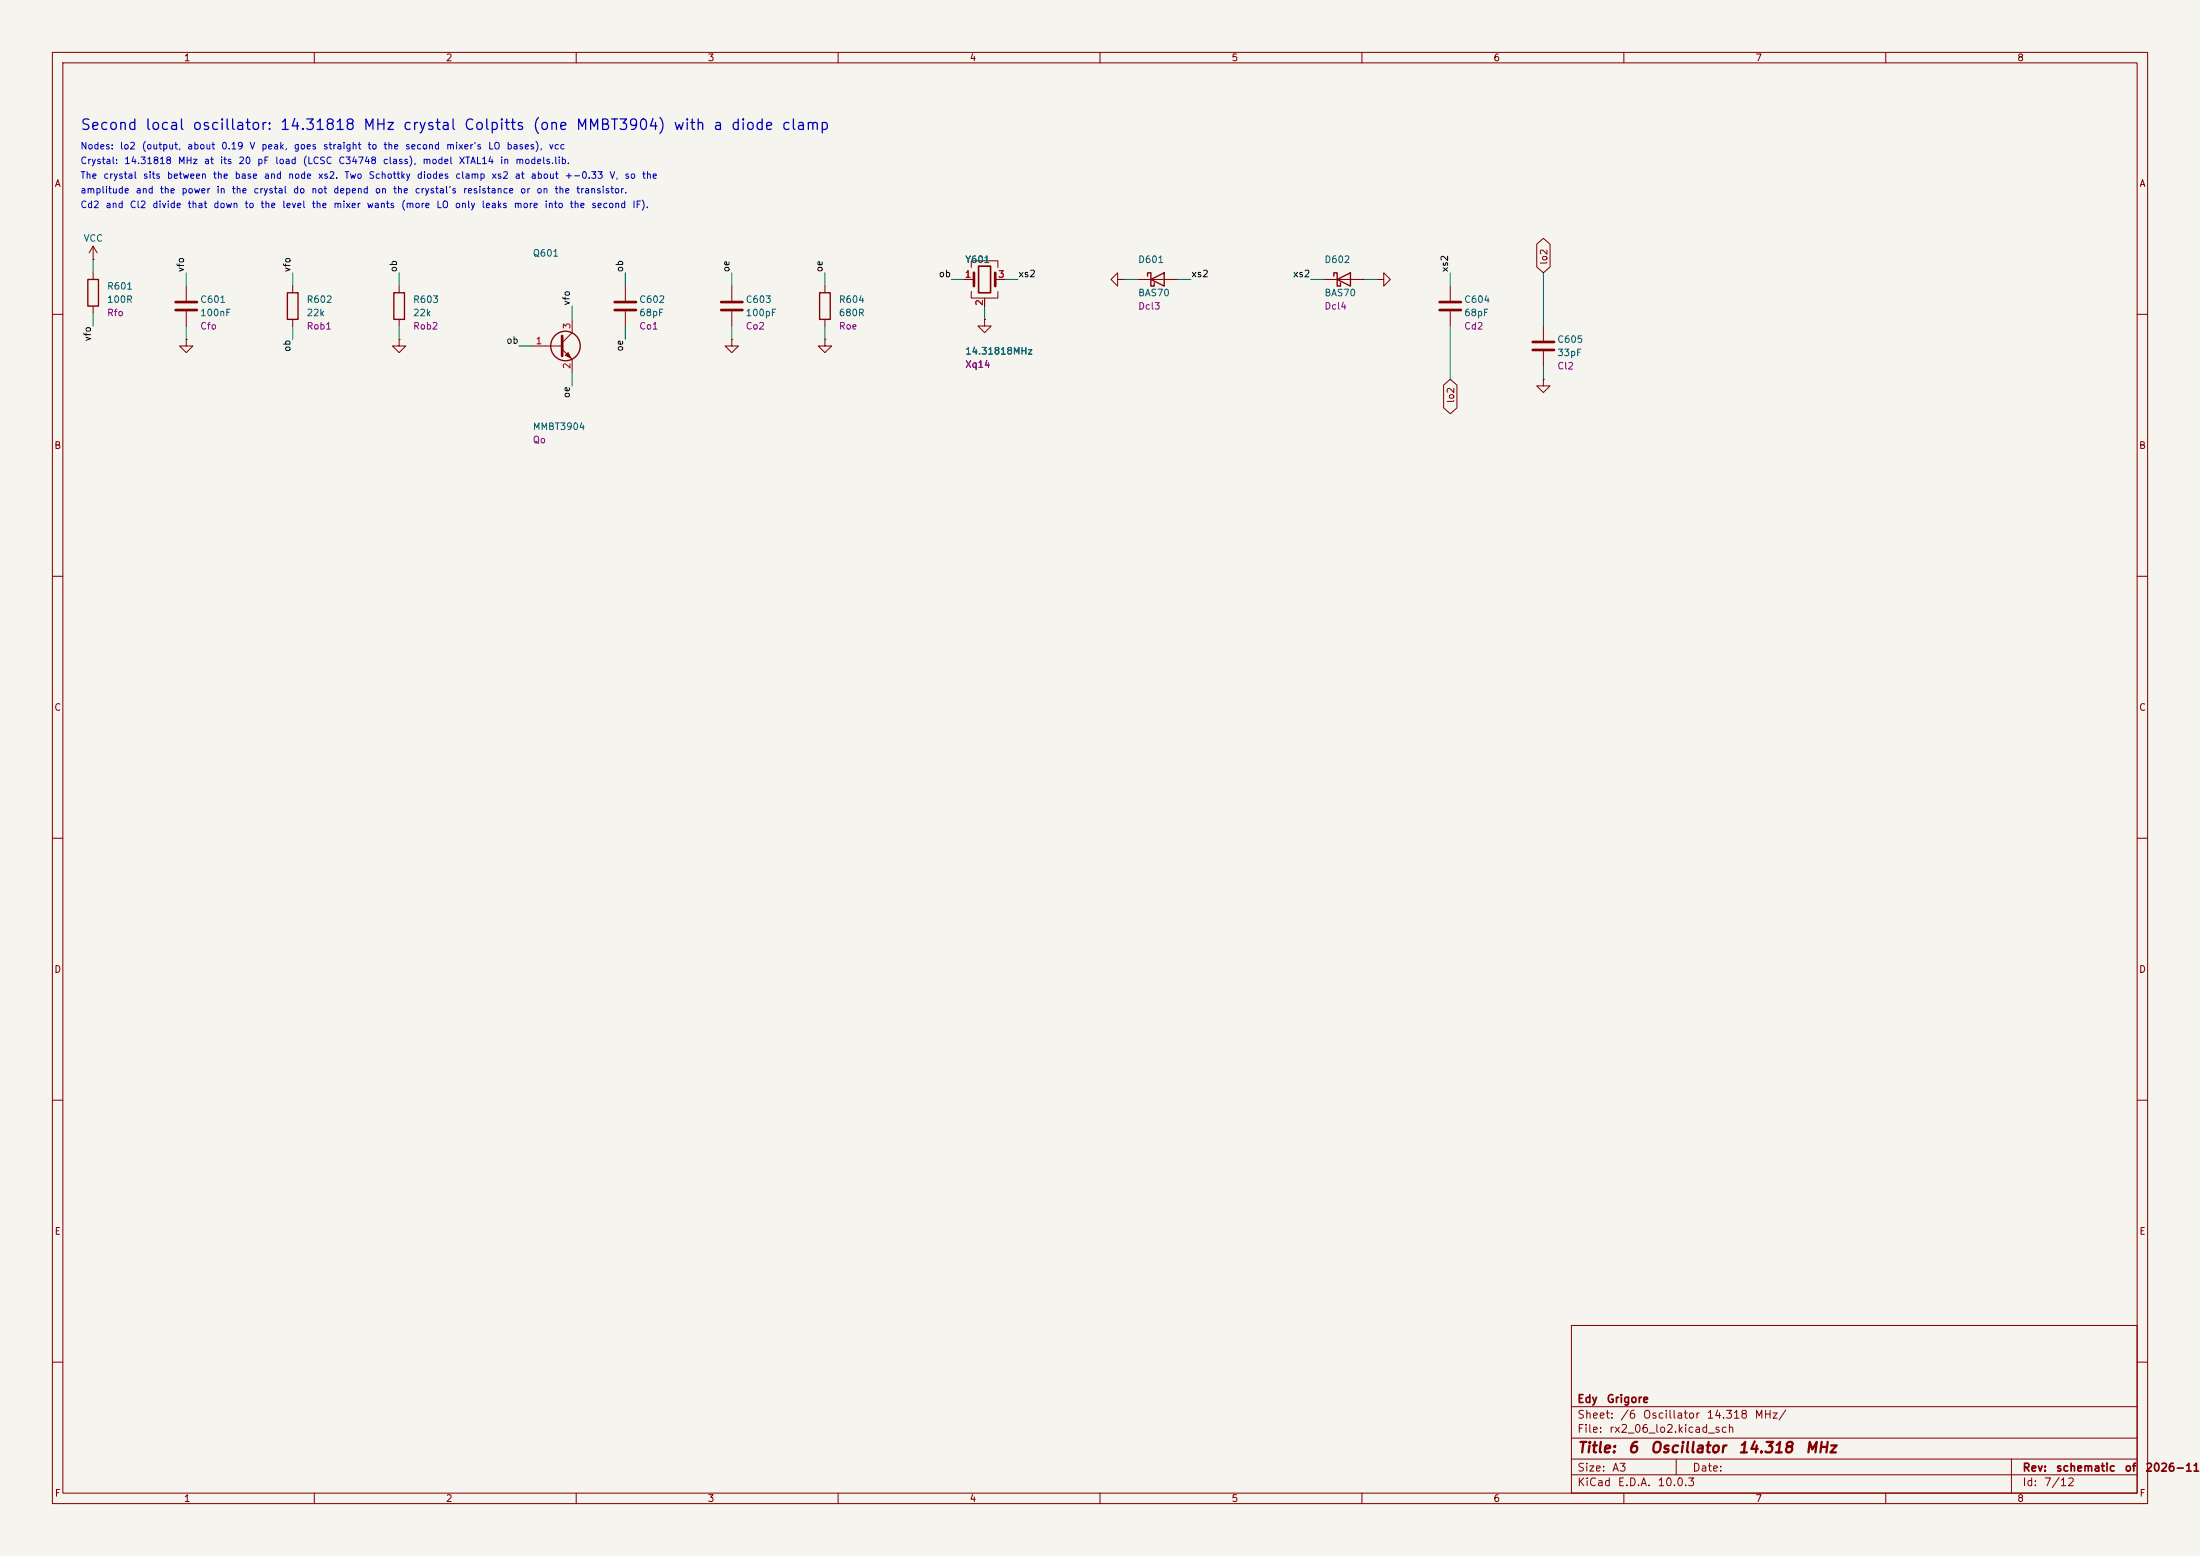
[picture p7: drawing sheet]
(kicad_sch
 (version 20251024)
 (generator "eeschema")
 (generator_version "10.0")
 (paper "A3")
 (title_block
  (title "6 Oscillator 14.318 MHz")
  (rev "schematic of 2026-11-14")
  (company "Edy Grigore"))
 (lib_symbols
  (symbol "Device:R"
   (pin_numbers (hide yes))
   (pin_names
    (offset 0)) (exclude_from_sim no) (in_bom yes) (on_board yes)
   (in_pos_files yes)
   (duplicate_pin_numbers_are_jumpers no)
   (property "Reference" "R" (at 2.032 0 90) (show_name no) (do_not_autoplace no) (effects (font (size 1.27 1.27))))
   (property "Value" "R" (at 0 0 90) (show_name no) (do_not_autoplace no) (effects (font (size 1.27 1.27))))
   (property "Footprint" "" (at -1.778 0 90) (show_name no) (do_not_autoplace no) (hide yes) (effects (font (size 1.27 1.27))))
   (property "Datasheet" "" (at 0 0 0) (show_name no) (do_not_autoplace no) (hide yes) (effects (font (size 1.27 1.27))))
   (property "Description" "Resistor" (at 0 0 0) (show_name no) (do_not_autoplace no) (hide yes) (effects (font (size 1.27 1.27))))
   (symbol "R_0_1"
    (rectangle (start -1.016 -2.54) (end 1.016 2.54) (stroke (width 0.254) (type default)) (fill (type none))))
   (symbol "R_1_1"
    (pin passive line (at 0 3.81 270) (length 1.27) (name "" (effects (font (size 1.27 1.27)))) (number "1" (effects (font (size 1.27 1.27)))))
    (pin passive line (at 0 -3.81 90) (length 1.27) (name "" (effects (font (size 1.27 1.27)))) (number "2" (effects (font (size 1.27 1.27))))))
   (embedded_fonts no))
  (symbol "power:VCC"
   (power global)
   (pin_numbers (hide yes))
   (pin_names
    (offset 0) (hide yes)) (exclude_from_sim no) (in_bom yes) (on_board yes)
   (in_pos_files yes)
   (duplicate_pin_numbers_are_jumpers no)
   (property "Reference" "#PWR" (at 0 -3.81 0) (show_name no) (do_not_autoplace no) (hide yes) (effects (font (size 1.27 1.27))))
   (property "Value" "VCC" (at 0 3.556 0) (show_name no) (do_not_autoplace no) (effects (font (size 1.27 1.27))))
   (property "Footprint" "" (at 0 0 0) (show_name no) (do_not_autoplace no) (hide yes) (effects (font (size 1.27 1.27))))
   (property "Datasheet" "" (at 0 0 0) (show_name no) (do_not_autoplace no) (hide yes) (effects (font (size 1.27 1.27))))
   (property "Description" "Power symbol creates a global label with name \"VCC\"" (at 0 0 0) (show_name no) (do_not_autoplace no) (hide yes) (effects (font (size 1.27 1.27))))
   (symbol "VCC_0_1"
    (polyline (pts (xy -0.762 1.27) (xy 0 2.54)) (stroke (width 0) (type default)) (fill (type none)))
    (polyline (pts (xy 0 2.54) (xy 0.762 1.27)) (stroke (width 0) (type default)) (fill (type none)))
    (polyline (pts (xy 0 0) (xy 0 2.54)) (stroke (width 0) (type default)) (fill (type none))))
   (symbol "VCC_1_1"
    (pin power_in line (at 0 0 90) (length 0) (name "" (effects (font (size 1.27 1.27)))) (number "1" (effects (font (size 1.27 1.27))))))
   (embedded_fonts no))
  (symbol "Device:C"
   (pin_numbers (hide yes))
   (pin_names
    (offset 0.254)) (exclude_from_sim no) (in_bom yes) (on_board yes)
   (in_pos_files yes)
   (duplicate_pin_numbers_are_jumpers no)
   (property "Reference" "C" (at 0.635 2.54 0) (show_name no) (do_not_autoplace no) (effects (font (size 1.27 1.27)) (justify left)))
   (property "Value" "C" (at 0.635 -2.54 0) (show_name no) (do_not_autoplace no) (effects (font (size 1.27 1.27)) (justify left)))
   (property "Footprint" "" (at 0.9652 -3.81 0) (show_name no) (do_not_autoplace no) (hide yes) (effects (font (size 1.27 1.27))))
   (property "Datasheet" "" (at 0 0 0) (show_name no) (do_not_autoplace no) (hide yes) (effects (font (size 1.27 1.27))))
   (property "Description" "Unpolarized capacitor" (at 0 0 0) (show_name no) (do_not_autoplace no) (hide yes) (effects (font (size 1.27 1.27))))
   (symbol "C_0_1"
    (polyline (pts (xy -2.032 0.762) (xy 2.032 0.762)) (stroke (width 0.508) (type default)) (fill (type none)))
    (polyline (pts (xy -2.032 -0.762) (xy 2.032 -0.762)) (stroke (width 0.508) (type default)) (fill (type none))))
   (symbol "C_1_1"
    (pin passive line (at 0 3.81 270) (length 2.794) (name "" (effects (font (size 1.27 1.27)))) (number "1" (effects (font (size 1.27 1.27)))))
    (pin passive line (at 0 -3.81 90) (length 2.794) (name "" (effects (font (size 1.27 1.27)))) (number "2" (effects (font (size 1.27 1.27))))))
   (embedded_fonts no))
  (symbol "power:GND"
   (power global)
   (pin_numbers (hide yes))
   (pin_names
    (offset 0) (hide yes)) (exclude_from_sim no) (in_bom yes) (on_board yes)
   (in_pos_files yes)
   (duplicate_pin_numbers_are_jumpers no)
   (property "Reference" "#PWR" (at 0 -6.35 0) (show_name no) (do_not_autoplace no) (hide yes) (effects (font (size 1.27 1.27))))
   (property "Value" "GND" (at 0 -3.81 0) (show_name no) (do_not_autoplace no) (effects (font (size 1.27 1.27))))
   (property "Footprint" "" (at 0 0 0) (show_name no) (do_not_autoplace no) (hide yes) (effects (font (size 1.27 1.27))))
   (property "Datasheet" "" (at 0 0 0) (show_name no) (do_not_autoplace no) (hide yes) (effects (font (size 1.27 1.27))))
   (property "Description" "Power symbol creates a global label with name \"GND\" , ground" (at 0 0 0) (show_name no) (do_not_autoplace no) (hide yes) (effects (font (size 1.27 1.27))))
   (symbol "GND_0_1"
    (polyline (pts (xy 0 0) (xy 0 -1.27) (xy 1.27 -1.27) (xy 0 -2.54) (xy -1.27 -1.27) (xy 0 -1.27)) (stroke (width 0) (type default)) (fill (type none))))
   (symbol "GND_1_1"
    (pin power_in line (at 0 0 270) (length 0) (name "" (effects (font (size 1.27 1.27)))) (number "1" (effects (font (size 1.27 1.27))))))
   (embedded_fonts no))
  (symbol "Transistor_BJT:Q_NPN_BEC"
   (pin_names
    (offset 0) (hide yes)) (exclude_from_sim no) (in_bom yes) (on_board yes)
   (in_pos_files yes)
   (duplicate_pin_numbers_are_jumpers no)
   (property "Reference" "Q" (at 5.08 1.27 0) (show_name no) (do_not_autoplace no) (effects (font (size 1.27 1.27)) (justify left)))
   (property "Value" "Q_NPN_BEC" (at 5.08 -1.27 0) (show_name no) (do_not_autoplace no) (effects (font (size 1.27 1.27)) (justify left)))
   (property "Footprint" "" (at 5.08 2.54 0) (show_name no) (do_not_autoplace no) (hide yes) (effects (font (size 1.27 1.27))))
   (property "Datasheet" "" (at 0 0 0) (show_name no) (do_not_autoplace no) (hide yes) (effects (font (size 1.27 1.27))))
   (property "Description" "NPN transistor, base/emitter/collector" (at 0 0 0) (show_name no) (do_not_autoplace no) (hide yes) (effects (font (size 1.27 1.27))))
   (property "Sim.Device" "NPN" (at 0 0 0) (show_name no) (do_not_autoplace no) (hide yes) (effects (font (size 1.27 1.27))))
   (property "Sim.Pins" "1=B 2=E 3=C" (at 0 0 0) (show_name no) (do_not_autoplace no) (hide yes) (effects (font (size 1.27 1.27))))
   (symbol "Q_NPN_BEC_0_1"
    (polyline (pts (xy -2.54 0) (xy 0.635 0)) (stroke (width 0) (type default)) (fill (type none)))
    (polyline (pts (xy 0.635 1.905) (xy 0.635 -1.905)) (stroke (width 0.508) (type default)) (fill (type none)))
    (circle (center 1.27 0) (radius 2.8194) (stroke (width 0.254) (type default)) (fill (type none))))
   (symbol "Q_NPN_BEC_1_1"
    (polyline (pts (xy 0.635 0.635) (xy 2.54 2.54)) (stroke (width 0) (type default)) (fill (type none)))
    (polyline (pts (xy 0.635 -0.635) (xy 2.54 -2.54)) (stroke (width 0) (type default)) (fill (type none)))
    (polyline (pts (xy 1.27 -1.778) (xy 1.778 -1.27) (xy 2.286 -2.286) (xy 1.27 -1.778)) (stroke (width 0) (type default)) (fill (type outline)))
    (pin input line (at -5.08 0 0) (length 2.54) (name "B" (effects (font (size 1.27 1.27)))) (number "1" (effects (font (size 1.27 1.27)))))
    (pin passive line (at 2.54 -5.08 90) (length 2.54) (name "E" (effects (font (size 1.27 1.27)))) (number "2" (effects (font (size 1.27 1.27)))))
    (pin passive line (at 2.54 5.08 270) (length 2.54) (name "C" (effects (font (size 1.27 1.27)))) (number "3" (effects (font (size 1.27 1.27))))))
   (embedded_fonts no))
  (symbol "Device:Crystal_GND24"
   (pin_names
    (offset 1.016) (hide yes)) (exclude_from_sim no) (in_bom yes) (on_board yes)
   (in_pos_files yes)
   (duplicate_pin_numbers_are_jumpers no)
   (property "Reference" "Y" (at 3.175 5.08 0) (show_name no) (do_not_autoplace no) (effects (font (size 1.27 1.27)) (justify left)))
   (property "Value" "Crystal_GND24" (at 3.175 3.175 0) (show_name no) (do_not_autoplace no) (effects (font (size 1.27 1.27)) (justify left)))
   (property "Footprint" "" (at 0 0 0) (show_name no) (do_not_autoplace no) (hide yes) (effects (font (size 1.27 1.27))))
   (property "Datasheet" "" (at 0 0 0) (show_name no) (do_not_autoplace no) (hide yes) (effects (font (size 1.27 1.27))))
   (property "Description" "Four pin crystal, GND on pins 2 and 4" (at 0 0 0) (show_name no) (do_not_autoplace no) (hide yes) (effects (font (size 1.27 1.27))))
   (property private "KLC_S3.3" "The rectangle is not a symbol body but a graphical element" (at 0 -12.7 0) (show_name yes) (do_not_autoplace no) (hide yes) (effects (font (size 1.27 1.27))))
   (property private "KLC_S4.1" "Some pins are on 50mil grid to make the symbol small" (at 0 -15.24 0) (show_name yes) (do_not_autoplace no) (hide yes) (effects (font (size 1.27 1.27))))
   (symbol "Crystal_GND24_0_1"
    (polyline (pts (xy -2.54 2.286) (xy -2.54 3.556) (xy 2.54 3.556) (xy 2.54 2.286)) (stroke (width 0) (type default)) (fill (type none)))
    (polyline (pts (xy -2.54 0) (xy -2.032 0)) (stroke (width 0) (type default)) (fill (type none)))
    (polyline (pts (xy -2.54 -2.286) (xy -2.54 -3.556) (xy 2.54 -3.556) (xy 2.54 -2.286)) (stroke (width 0) (type default)) (fill (type none)))
    (polyline (pts (xy -2.032 -1.27) (xy -2.032 1.27)) (stroke (width 0.508) (type default)) (fill (type none)))
    (rectangle (start -1.143 2.54) (end 1.143 -2.54) (stroke (width 0.3048) (type default)) (fill (type none)))
    (polyline (pts (xy 0 -3.81) (xy 0 -3.556)) (stroke (width 0) (type default)) (fill (type none)))
    (polyline (pts (xy 2.032 0) (xy 2.54 0)) (stroke (width 0) (type default)) (fill (type none)))
    (polyline (pts (xy 2.032 -1.27) (xy 2.032 1.27)) (stroke (width 0.508) (type default)) (fill (type none))))
   (symbol "Crystal_GND24_1_1"
    (pin passive line (at -3.81 0 0) (length 1.27) (name "1" (effects (font (size 1.27 1.27)))) (number "1" (effects (font (size 1.27 1.27)))))
    (pin passive line (at 0 -5.08 90) (length 1.27) (name "G" (effects (font (size 1.27 1.27)))) (number "2" (effects (font (size 1.27 1.27)))))
    (pin passive line (at 3.81 0 180) (length 1.27) (name "3" (effects (font (size 1.27 1.27)))) (number "3" (effects (font (size 1.27 1.27)))))
    (pin passive line (at 0 -5.08 90) (length 1.27) (hide yes) (name "G" (effects (font (size 1.27 1.27)))) (number "4" (effects (font (size 1.27 1.27))))))
   (embedded_fonts no))
  (symbol "rx2:D_Schottky_A1_K3"
   (pin_numbers (hide yes))
   (pin_names
    (offset 1.016) (hide yes)) (exclude_from_sim no) (in_bom yes) (on_board yes)
   (in_pos_files yes)
   (duplicate_pin_numbers_are_jumpers no)
   (property "Reference" "D" (at 0 2.54 0) (show_name no) (do_not_autoplace no) (effects (font (size 1.27 1.27))))
   (property "Value" "D_Schottky" (at 0 -2.54 0) (show_name no) (do_not_autoplace no) (effects (font (size 1.27 1.27))))
   (property "Footprint" "" (at 0 0 0) (show_name no) (do_not_autoplace no) (hide yes) (effects (font (size 1.27 1.27))))
   (property "Datasheet" "" (at 0 0 0) (show_name no) (do_not_autoplace no) (hide yes) (effects (font (size 1.27 1.27))))
   (property "Description" "Schottky diode in SOT-23: pin 1 anode, pin 3 cathode, pin 2 not connected" (at 0 0 0) (show_name no) (do_not_autoplace no) (hide yes) (effects (font (size 1.27 1.27))))
   (symbol "D_Schottky_A1_K3_0_1"
    (polyline (pts (xy -1.905 0.635) (xy -1.905 1.27) (xy -1.27 1.27) (xy -1.27 -1.27) (xy -0.635 -1.27) (xy -0.635 -0.635)) (stroke (width 0.254) (type default)) (fill (type none)))
    (polyline (pts (xy 1.27 1.27) (xy 1.27 -1.27) (xy -1.27 0) (xy 1.27 1.27)) (stroke (width 0.254) (type default)) (fill (type none)))
    (polyline (pts (xy 1.27 0) (xy -1.27 0)) (stroke (width 0) (type default)) (fill (type none))))
   (symbol "D_Schottky_A1_K3_1_1"
    (pin passive line (at -3.81 0 0) (length 2.54) (name "K" (effects (font (size 1.27 1.27)))) (number "3" (effects (font (size 1.27 1.27)))))
    (pin passive line (at 3.81 0 180) (length 2.54) (name "A" (effects (font (size 1.27 1.27)))) (number "1" (effects (font (size 1.27 1.27))))))
   (embedded_fonts no)))
 (text "Second local oscillator: 14.31818 MHz crystal Colpitts (one MMBT3904) with a diode clamp"
  (exclude_from_sim no)
  (at 15.24 22.86 0)
  (effects (font (size 2 2)) (justify left top)))
 (text "Nodes: lo2 (output, about 0.19 V peak, goes straight to the second mixer's LO bases), vcc"
  (exclude_from_sim no)
  (at 15.24 27.36 0)
  (effects (font (size 1.27 1.27)) (justify left top)))
 (text "Crystal: 14.31818 MHz at its 20 pF load (LCSC C34748 class), model XTAL14 in models.lib."
  (exclude_from_sim no)
  (at 15.24 30.16 0)
  (effects (font (size 1.27 1.27)) (justify left top)))
 (text "The crystal sits between the base and node xs2. Two Schottky diodes clamp xs2 at about +-0.33 V, so the"
  (exclude_from_sim no)
  (at 15.24 32.96 0)
  (effects (font (size 1.27 1.27)) (justify left top)))
 (text "amplitude and the power in the crystal do not depend on the crystal's resistance or on the transistor."
  (exclude_from_sim no)
  (at 15.24 35.76 0)
  (effects (font (size 1.27 1.27)) (justify left top)))
 (text "Cd2 and Cl2 divide that down to the level the mixer wants (more LO only leaks more into the second IF)."
  (exclude_from_sim no)
  (at 15.24 38.56 0)
  (effects (font (size 1.27 1.27)) (justify left top)))
 (wire
  (pts (xy 17.78 52.07) (xy 17.78 49.53))
  (stroke (width 0) (type default)))
 (symbol
  (lib_id "power:VCC")
  (at 17.78 49.53 0)
  (unit 1)
  (exclude_from_sim no)
  (in_bom yes)
  (on_board yes)
  (dnp no)
  (property "Reference" "#PWR06001" (at 17.78 45.466 0) (effects (font (size 1.27 1.27)) (hide yes)))
  (property "Value" "VCC" (at 17.78 45.466 0) (effects (font (size 1.27 1.27))))
  (property "Footprint" "" (at 17.78 45.466 0) (effects (font (size 1.27 1.27)) (hide yes)))
  (property "Datasheet" "" (at 17.78 45.466 0) (effects (font (size 1.27 1.27)) (hide yes)))
  (property "Description" "" (at 17.78 45.466 0) (effects (font (size 1.27 1.27)) (hide yes)))
  (pin "1"))
 (wire
  (pts (xy 17.78 59.69) (xy 17.78 62.23))
  (stroke (width 0) (type default)))
 (label "vfo"
  (at 17.78 62.23 270)
  (effects (font (size 1.27 1.27)) (justify right bottom)))
 (symbol
  (lib_id "Device:R")
  (at 17.78 55.88 0)
  (unit 1)
  (exclude_from_sim no)
  (in_bom yes)
  (on_board yes)
  (dnp no)
  (property "Reference" "R601" (at 20.32 54.61 0) (effects (font (size 1.27 1.27)) (justify left)))
  (property "Value" "100R" (at 20.32 57.15 0) (effects (font (size 1.27 1.27)) (justify left)))
  (property "Footprint" "Resistor_SMD:R_0603_1608Metric" (at 17.78 55.88 0) (effects (font (size 1.27 1.27)) (hide yes)))
  (property "Datasheet" "" (at 17.78 55.88 0) (effects (font (size 1.27 1.27)) (hide yes)))
  (property "Description" "" (at 17.78 55.88 0) (effects (font (size 1.27 1.27)) (hide yes)))
  (property "LCSC" "C22775" (at 17.78 55.88 0) (effects (font (size 1.27 1.27)) (hide yes)))
  (property "MPN" "0603WAF1000T5E" (at 17.78 55.88 0) (effects (font (size 1.27 1.27)) (hide yes)))
  (property "Assembly" "JLCPCB" (at 17.78 55.88 0) (effects (font (size 1.27 1.27)) (hide yes)))
  (property "Sim" "Rfo" (at 20.32 59.69 0) (effects (font (size 1.27 1.27)) (justify left)))
  (pin "1")
  (pin "2"))
 (wire
  (pts (xy 35.56 54.61) (xy 35.56 52.07))
  (stroke (width 0) (type default)))
 (label "vfo"
  (at 35.56 52.07 90)
  (effects (font (size 1.27 1.27)) (justify left bottom)))
 (wire
  (pts (xy 35.56 62.23) (xy 35.56 64.77))
  (stroke (width 0) (type default)))
 (symbol
  (lib_id "power:GND")
  (at 35.56 64.77 0)
  (unit 1)
  (exclude_from_sim no)
  (in_bom yes)
  (on_board yes)
  (dnp no)
  (property "Reference" "#PWR06002" (at 35.56 68.834 0) (effects (font (size 1.27 1.27)) (hide yes)))
  (property "Value" "GND" (at 35.56 68.834 0) (effects (font (size 1.27 1.27)) (hide yes)))
  (property "Footprint" "" (at 35.56 68.834 0) (effects (font (size 1.27 1.27)) (hide yes)))
  (property "Datasheet" "" (at 35.56 68.834 0) (effects (font (size 1.27 1.27)) (hide yes)))
  (property "Description" "" (at 35.56 68.834 0) (effects (font (size 1.27 1.27)) (hide yes)))
  (pin "1"))
 (symbol
  (lib_id "Device:C")
  (at 35.56 58.42 0)
  (unit 1)
  (exclude_from_sim no)
  (in_bom yes)
  (on_board yes)
  (dnp no)
  (property "Reference" "C601" (at 38.1 57.15 0) (effects (font (size 1.27 1.27)) (justify left)))
  (property "Value" "100nF" (at 38.1 59.69 0) (effects (font (size 1.27 1.27)) (justify left)))
  (property "Footprint" "Capacitor_SMD:C_0603_1608Metric" (at 35.56 58.42 0) (effects (font (size 1.27 1.27)) (hide yes)))
  (property "Datasheet" "" (at 35.56 58.42 0) (effects (font (size 1.27 1.27)) (hide yes)))
  (property "Description" "" (at 35.56 58.42 0) (effects (font (size 1.27 1.27)) (hide yes)))
  (property "LCSC" "C14663" (at 35.56 58.42 0) (effects (font (size 1.27 1.27)) (hide yes)))
  (property "MPN" "CC0603KRX7R9BB104" (at 35.56 58.42 0) (effects (font (size 1.27 1.27)) (hide yes)))
  (property "Assembly" "JLCPCB" (at 35.56 58.42 0) (effects (font (size 1.27 1.27)) (hide yes)))
  (property "Sim" "Cfo" (at 38.1 62.23 0) (effects (font (size 1.27 1.27)) (justify left)))
  (pin "1")
  (pin "2"))
 (wire
  (pts (xy 55.88 54.61) (xy 55.88 52.07))
  (stroke (width 0) (type default)))
 (label "vfo"
  (at 55.88 52.07 90)
  (effects (font (size 1.27 1.27)) (justify left bottom)))
 (wire
  (pts (xy 55.88 62.23) (xy 55.88 64.77))
  (stroke (width 0) (type default)))
 (label "ob"
  (at 55.88 64.77 270)
  (effects (font (size 1.27 1.27)) (justify right bottom)))
 (symbol
  (lib_id "Device:R")
  (at 55.88 58.42 0)
  (unit 1)
  (exclude_from_sim no)
  (in_bom yes)
  (on_board yes)
  (dnp no)
  (property "Reference" "R602" (at 58.42 57.15 0) (effects (font (size 1.27 1.27)) (justify left)))
  (property "Value" "22k" (at 58.42 59.69 0) (effects (font (size 1.27 1.27)) (justify left)))
  (property "Footprint" "Resistor_SMD:R_0603_1608Metric" (at 55.88 58.42 0) (effects (font (size 1.27 1.27)) (hide yes)))
  (property "Datasheet" "" (at 55.88 58.42 0) (effects (font (size 1.27 1.27)) (hide yes)))
  (property "Description" "" (at 55.88 58.42 0) (effects (font (size 1.27 1.27)) (hide yes)))
  (property "LCSC" "C31850" (at 55.88 58.42 0) (effects (font (size 1.27 1.27)) (hide yes)))
  (property "MPN" "0603WAF2202T5E" (at 55.88 58.42 0) (effects (font (size 1.27 1.27)) (hide yes)))
  (property "Assembly" "JLCPCB" (at 55.88 58.42 0) (effects (font (size 1.27 1.27)) (hide yes)))
  (property "Sim" "Rob1" (at 58.42 62.23 0) (effects (font (size 1.27 1.27)) (justify left)))
  (pin "1")
  (pin "2"))
 (wire
  (pts (xy 76.2 54.61) (xy 76.2 52.07))
  (stroke (width 0) (type default)))
 (label "ob"
  (at 76.2 52.07 90)
  (effects (font (size 1.27 1.27)) (justify left bottom)))
 (wire
  (pts (xy 76.2 62.23) (xy 76.2 64.77))
  (stroke (width 0) (type default)))
 (symbol
  (lib_id "power:GND")
  (at 76.2 64.77 0)
  (unit 1)
  (exclude_from_sim no)
  (in_bom yes)
  (on_board yes)
  (dnp no)
  (property "Reference" "#PWR06003" (at 76.2 68.834 0) (effects (font (size 1.27 1.27)) (hide yes)))
  (property "Value" "GND" (at 76.2 68.834 0) (effects (font (size 1.27 1.27)) (hide yes)))
  (property "Footprint" "" (at 76.2 68.834 0) (effects (font (size 1.27 1.27)) (hide yes)))
  (property "Datasheet" "" (at 76.2 68.834 0) (effects (font (size 1.27 1.27)) (hide yes)))
  (property "Description" "" (at 76.2 68.834 0) (effects (font (size 1.27 1.27)) (hide yes)))
  (pin "1"))
 (symbol
  (lib_id "Device:R")
  (at 76.2 58.42 0)
  (unit 1)
  (exclude_from_sim no)
  (in_bom yes)
  (on_board yes)
  (dnp no)
  (property "Reference" "R603" (at 78.74 57.15 0) (effects (font (size 1.27 1.27)) (justify left)))
  (property "Value" "22k" (at 78.74 59.69 0) (effects (font (size 1.27 1.27)) (justify left)))
  (property "Footprint" "Resistor_SMD:R_0603_1608Metric" (at 76.2 58.42 0) (effects (font (size 1.27 1.27)) (hide yes)))
  (property "Datasheet" "" (at 76.2 58.42 0) (effects (font (size 1.27 1.27)) (hide yes)))
  (property "Description" "" (at 76.2 58.42 0) (effects (font (size 1.27 1.27)) (hide yes)))
  (property "LCSC" "C31850" (at 76.2 58.42 0) (effects (font (size 1.27 1.27)) (hide yes)))
  (property "MPN" "0603WAF2202T5E" (at 76.2 58.42 0) (effects (font (size 1.27 1.27)) (hide yes)))
  (property "Assembly" "JLCPCB" (at 76.2 58.42 0) (effects (font (size 1.27 1.27)) (hide yes)))
  (property "Sim" "Rob2" (at 78.74 62.23 0) (effects (font (size 1.27 1.27)) (justify left)))
  (pin "1")
  (pin "2"))
 (wire
  (pts (xy 109.22 60.96) (xy 109.22 58.42))
  (stroke (width 0) (type default)))
 (label "vfo"
  (at 109.22 58.42 90)
  (effects (font (size 1.27 1.27)) (justify left bottom)))
 (wire
  (pts (xy 101.6 66.04) (xy 99.06 66.04))
  (stroke (width 0) (type default)))
 (label "ob"
  (at 99.06 66.04 180)
  (effects (font (size 1.27 1.27)) (justify right bottom)))
 (wire
  (pts (xy 109.22 71.12) (xy 109.22 73.66))
  (stroke (width 0) (type default)))
 (label "oe"
  (at 109.22 73.66 270)
  (effects (font (size 1.27 1.27)) (justify right bottom)))
 (symbol
  (lib_id "Transistor_BJT:Q_NPN_BEC")
  (at 106.68 66.04 0)
  (unit 1)
  (exclude_from_sim no)
  (in_bom yes)
  (on_board yes)
  (dnp no)
  (property "Reference" "Q601" (at 101.6 48.31 0) (effects (font (size 1.27 1.27)) (justify left)))
  (property "Value" "MMBT3904" (at 101.6 81.4 0) (effects (font (size 1.27 1.27)) (justify left)))
  (property "Footprint" "Package_TO_SOT_SMD:SOT-23" (at 106.68 66.04 0) (effects (font (size 1.27 1.27)) (hide yes)))
  (property "Datasheet" "" (at 106.68 66.04 0) (effects (font (size 1.27 1.27)) (hide yes)))
  (property "Description" "" (at 106.68 66.04 0) (effects (font (size 1.27 1.27)) (hide yes)))
  (property "LCSC" "C20526" (at 106.68 66.04 0) (effects (font (size 1.27 1.27)) (hide yes)))
  (property "MPN" "MMBT3904(RANGE:100-300)" (at 106.68 66.04 0) (effects (font (size 1.27 1.27)) (hide yes)))
  (property "Assembly" "JLCPCB" (at 106.68 66.04 0) (effects (font (size 1.27 1.27)) (hide yes)))
  (property "Sim" "Qo" (at 101.6 83.94 0) (effects (font (size 1.27 1.27)) (justify left)))
  (pin "1")
  (pin "2")
  (pin "3"))
 (wire
  (pts (xy 119.38 54.61) (xy 119.38 52.07))
  (stroke (width 0) (type default)))
 (label "ob"
  (at 119.38 52.07 90)
  (effects (font (size 1.27 1.27)) (justify left bottom)))
 (wire
  (pts (xy 119.38 62.23) (xy 119.38 64.77))
  (stroke (width 0) (type default)))
 (label "oe"
  (at 119.38 64.77 270)
  (effects (font (size 1.27 1.27)) (justify right bottom)))
 (symbol
  (lib_id "Device:C")
  (at 119.38 58.42 0)
  (unit 1)
  (exclude_from_sim no)
  (in_bom yes)
  (on_board yes)
  (dnp no)
  (property "Reference" "C602" (at 121.92 57.15 0) (effects (font (size 1.27 1.27)) (justify left)))
  (property "Value" "68pF" (at 121.92 59.69 0) (effects (font (size 1.27 1.27)) (justify left)))
  (property "Footprint" "Capacitor_SMD:C_0603_1608Metric" (at 119.38 58.42 0) (effects (font (size 1.27 1.27)) (hide yes)))
  (property "Datasheet" "" (at 119.38 58.42 0) (effects (font (size 1.27 1.27)) (hide yes)))
  (property "Description" "" (at 119.38 58.42 0) (effects (font (size 1.27 1.27)) (hide yes)))
  (property "LCSC" "C28262" (at 119.38 58.42 0) (effects (font (size 1.27 1.27)) (hide yes)))
  (property "MPN" "CL10C680JB8NNNC" (at 119.38 58.42 0) (effects (font (size 1.27 1.27)) (hide yes)))
  (property "Assembly" "JLCPCB" (at 119.38 58.42 0) (effects (font (size 1.27 1.27)) (hide yes)))
  (property "Sim" "Co1" (at 121.92 62.23 0) (effects (font (size 1.27 1.27)) (justify left)))
  (pin "1")
  (pin "2"))
 (wire
  (pts (xy 139.7 54.61) (xy 139.7 52.07))
  (stroke (width 0) (type default)))
 (label "oe"
  (at 139.7 52.07 90)
  (effects (font (size 1.27 1.27)) (justify left bottom)))
 (wire
  (pts (xy 139.7 62.23) (xy 139.7 64.77))
  (stroke (width 0) (type default)))
 (symbol
  (lib_id "power:GND")
  (at 139.7 64.77 0)
  (unit 1)
  (exclude_from_sim no)
  (in_bom yes)
  (on_board yes)
  (dnp no)
  (property "Reference" "#PWR06004" (at 139.7 68.834 0) (effects (font (size 1.27 1.27)) (hide yes)))
  (property "Value" "GND" (at 139.7 68.834 0) (effects (font (size 1.27 1.27)) (hide yes)))
  (property "Footprint" "" (at 139.7 68.834 0) (effects (font (size 1.27 1.27)) (hide yes)))
  (property "Datasheet" "" (at 139.7 68.834 0) (effects (font (size 1.27 1.27)) (hide yes)))
  (property "Description" "" (at 139.7 68.834 0) (effects (font (size 1.27 1.27)) (hide yes)))
  (pin "1"))
 (symbol
  (lib_id "Device:C")
  (at 139.7 58.42 0)
  (unit 1)
  (exclude_from_sim no)
  (in_bom yes)
  (on_board yes)
  (dnp no)
  (property "Reference" "C603" (at 142.24 57.15 0) (effects (font (size 1.27 1.27)) (justify left)))
  (property "Value" "100pF" (at 142.24 59.69 0) (effects (font (size 1.27 1.27)) (justify left)))
  (property "Footprint" "Capacitor_SMD:C_0603_1608Metric" (at 139.7 58.42 0) (effects (font (size 1.27 1.27)) (hide yes)))
  (property "Datasheet" "" (at 139.7 58.42 0) (effects (font (size 1.27 1.27)) (hide yes)))
  (property "Description" "" (at 139.7 58.42 0) (effects (font (size 1.27 1.27)) (hide yes)))
  (property "LCSC" "C14858" (at 139.7 58.42 0) (effects (font (size 1.27 1.27)) (hide yes)))
  (property "MPN" "CL10C101JB8NNNC" (at 139.7 58.42 0) (effects (font (size 1.27 1.27)) (hide yes)))
  (property "Assembly" "JLCPCB" (at 139.7 58.42 0) (effects (font (size 1.27 1.27)) (hide yes)))
  (property "Sim" "Co2" (at 142.24 62.23 0) (effects (font (size 1.27 1.27)) (justify left)))
  (pin "1")
  (pin "2"))
 (wire
  (pts (xy 157.48 54.61) (xy 157.48 52.07))
  (stroke (width 0) (type default)))
 (label "oe"
  (at 157.48 52.07 90)
  (effects (font (size 1.27 1.27)) (justify left bottom)))
 (wire
  (pts (xy 157.48 62.23) (xy 157.48 64.77))
  (stroke (width 0) (type default)))
 (symbol
  (lib_id "power:GND")
  (at 157.48 64.77 0)
  (unit 1)
  (exclude_from_sim no)
  (in_bom yes)
  (on_board yes)
  (dnp no)
  (property "Reference" "#PWR06005" (at 157.48 68.834 0) (effects (font (size 1.27 1.27)) (hide yes)))
  (property "Value" "GND" (at 157.48 68.834 0) (effects (font (size 1.27 1.27)) (hide yes)))
  (property "Footprint" "" (at 157.48 68.834 0) (effects (font (size 1.27 1.27)) (hide yes)))
  (property "Datasheet" "" (at 157.48 68.834 0) (effects (font (size 1.27 1.27)) (hide yes)))
  (property "Description" "" (at 157.48 68.834 0) (effects (font (size 1.27 1.27)) (hide yes)))
  (pin "1"))
 (symbol
  (lib_id "Device:R")
  (at 157.48 58.42 0)
  (unit 1)
  (exclude_from_sim no)
  (in_bom yes)
  (on_board yes)
  (dnp no)
  (property "Reference" "R604" (at 160.02 57.15 0) (effects (font (size 1.27 1.27)) (justify left)))
  (property "Value" "680R" (at 160.02 59.69 0) (effects (font (size 1.27 1.27)) (justify left)))
  (property "Footprint" "Resistor_SMD:R_0603_1608Metric" (at 157.48 58.42 0) (effects (font (size 1.27 1.27)) (hide yes)))
  (property "Datasheet" "" (at 157.48 58.42 0) (effects (font (size 1.27 1.27)) (hide yes)))
  (property "Description" "" (at 157.48 58.42 0) (effects (font (size 1.27 1.27)) (hide yes)))
  (property "LCSC" "C23228" (at 157.48 58.42 0) (effects (font (size 1.27 1.27)) (hide yes)))
  (property "MPN" "0603WAF6800T5E" (at 157.48 58.42 0) (effects (font (size 1.27 1.27)) (hide yes)))
  (property "Assembly" "JLCPCB" (at 157.48 58.42 0) (effects (font (size 1.27 1.27)) (hide yes)))
  (property "Sim" "Roe" (at 160.02 62.23 0) (effects (font (size 1.27 1.27)) (justify left)))
  (pin "1")
  (pin "2"))
 (wire
  (pts (xy 184.15 53.34) (xy 181.61 53.34))
  (stroke (width 0) (type default)))
 (label "ob"
  (at 181.61 53.34 180)
  (effects (font (size 1.27 1.27)) (justify right bottom)))
 (wire
  (pts (xy 191.77 53.34) (xy 194.31 53.34))
  (stroke (width 0) (type default)))
 (label "xs2"
  (at 194.31 53.34 0)
  (effects (font (size 1.27 1.27)) (justify left bottom)))
 (wire
  (pts (xy 187.96 58.42) (xy 187.96 60.96))
  (stroke (width 0) (type default)))
 (symbol
  (lib_id "power:GND")
  (at 187.96 60.96 0)
  (unit 1)
  (exclude_from_sim no)
  (in_bom yes)
  (on_board yes)
  (dnp no)
  (property "Reference" "#PWR06006" (at 187.96 65.024 0) (effects (font (size 1.27 1.27)) (hide yes)))
  (property "Value" "GND" (at 187.96 65.024 0) (effects (font (size 1.27 1.27)) (hide yes)))
  (property "Footprint" "" (at 187.96 65.024 0) (effects (font (size 1.27 1.27)) (hide yes)))
  (property "Datasheet" "" (at 187.96 65.024 0) (effects (font (size 1.27 1.27)) (hide yes)))
  (property "Description" "" (at 187.96 65.024 0) (effects (font (size 1.27 1.27)) (hide yes)))
  (pin "1"))
 (symbol
  (lib_id "Device:Crystal_GND24")
  (at 187.96 53.34 0)
  (unit 1)
  (exclude_from_sim no)
  (in_bom yes)
  (on_board yes)
  (dnp no)
  (property "Reference" "Y601" (at 184.15 49.53 0) (effects (font (size 1.27 1.27)) (justify left)))
  (property "Value" "14.31818MHz" (at 184.15 67 0) (effects (font (size 1.27 1.27)) (justify left)))
  (property "Footprint" "Crystal:Crystal_SMD_3225-4Pin_3.2x2.5mm" (at 187.96 53.34 0) (effects (font (size 1.27 1.27)) (hide yes)))
  (property "Datasheet" "" (at 187.96 53.34 0) (effects (font (size 1.27 1.27)) (hide yes)))
  (property "Description" "" (at 187.96 53.34 0) (effects (font (size 1.27 1.27)) (hide yes)))
  (property "LCSC" "C34748" (at 187.96 53.34 0) (effects (font (size 1.27 1.27)) (hide yes)))
  (property "MPN" "X32251431818MSB4SI" (at 187.96 53.34 0) (effects (font (size 1.27 1.27)) (hide yes)))
  (property "Assembly" "JLCPCB" (at 187.96 53.34 0) (effects (font (size 1.27 1.27)) (hide yes)))
  (property "Sim" "Xq14" (at 184.15 69.54 0) (effects (font (size 1.27 1.27)) (justify left)))
  (pin "1")
  (pin "2")
  (pin "3")
  (pin "4"))
 (wire
  (pts (xy 224.79 53.34) (xy 227.33 53.34))
  (stroke (width 0) (type default)))
 (label "xs2"
  (at 227.33 53.34 0)
  (effects (font (size 1.27 1.27)) (justify left bottom)))
 (wire
  (pts (xy 217.17 53.34) (xy 214.63 53.34))
  (stroke (width 0) (type default)))
 (symbol
  (lib_id "power:GND")
  (at 214.63 53.34 270)
  (unit 1)
  (exclude_from_sim no)
  (in_bom yes)
  (on_board yes)
  (dnp no)
  (property "Reference" "#PWR06007" (at 210.566 53.34 0) (effects (font (size 1.27 1.27)) (hide yes)))
  (property "Value" "GND" (at 210.566 53.34 0) (effects (font (size 1.27 1.27)) (hide yes)))
  (property "Footprint" "" (at 210.566 53.34 0) (effects (font (size 1.27 1.27)) (hide yes)))
  (property "Datasheet" "" (at 210.566 53.34 0) (effects (font (size 1.27 1.27)) (hide yes)))
  (property "Description" "" (at 210.566 53.34 0) (effects (font (size 1.27 1.27)) (hide yes)))
  (pin "1"))
 (symbol
  (lib_id "rx2:D_Schottky_A1_K3")
  (at 220.98 53.34 0)
  (unit 1)
  (exclude_from_sim no)
  (in_bom yes)
  (on_board yes)
  (dnp no)
  (property "Reference" "D601" (at 217.17 49.53 0) (effects (font (size 1.27 1.27)) (justify left)))
  (property "Value" "BAS70" (at 217.17 55.88 0) (effects (font (size 1.27 1.27)) (justify left)))
  (property "Footprint" "Package_TO_SOT_SMD:SOT-23" (at 220.98 53.34 0) (effects (font (size 1.27 1.27)) (hide yes)))
  (property "Datasheet" "" (at 220.98 53.34 0) (effects (font (size 1.27 1.27)) (hide yes)))
  (property "Description" "" (at 220.98 53.34 0) (effects (font (size 1.27 1.27)) (hide yes)))
  (property "LCSC" "C7502686" (at 220.98 53.34 0) (effects (font (size 1.27 1.27)) (hide yes)))
  (property "MPN" "BAS70" (at 220.98 53.34 0) (effects (font (size 1.27 1.27)) (hide yes)))
  (property "Assembly" "JLCPCB" (at 220.98 53.34 0) (effects (font (size 1.27 1.27)) (hide yes)))
  (property "Sim" "Dcl3" (at 217.17 58.42 0) (effects (font (size 1.27 1.27)) (justify left)))
  (pin "3")
  (pin "1"))
 (wire
  (pts (xy 260.35 53.34) (xy 262.89 53.34))
  (stroke (width 0) (type default)))
 (symbol
  (lib_id "power:GND")
  (at 262.89 53.34 90)
  (unit 1)
  (exclude_from_sim no)
  (in_bom yes)
  (on_board yes)
  (dnp no)
  (property "Reference" "#PWR06008" (at 266.954 53.34 0) (effects (font (size 1.27 1.27)) (hide yes)))
  (property "Value" "GND" (at 266.954 53.34 0) (effects (font (size 1.27 1.27)) (hide yes)))
  (property "Footprint" "" (at 266.954 53.34 0) (effects (font (size 1.27 1.27)) (hide yes)))
  (property "Datasheet" "" (at 266.954 53.34 0) (effects (font (size 1.27 1.27)) (hide yes)))
  (property "Description" "" (at 266.954 53.34 0) (effects (font (size 1.27 1.27)) (hide yes)))
  (pin "1"))
 (wire
  (pts (xy 252.73 53.34) (xy 250.19 53.34))
  (stroke (width 0) (type default)))
 (label "xs2"
  (at 250.19 53.34 180)
  (effects (font (size 1.27 1.27)) (justify right bottom)))
 (symbol
  (lib_id "rx2:D_Schottky_A1_K3")
  (at 256.54 53.34 0)
  (unit 1)
  (exclude_from_sim no)
  (in_bom yes)
  (on_board yes)
  (dnp no)
  (property "Reference" "D602" (at 252.73 49.53 0) (effects (font (size 1.27 1.27)) (justify left)))
  (property "Value" "BAS70" (at 252.73 55.88 0) (effects (font (size 1.27 1.27)) (justify left)))
  (property "Footprint" "Package_TO_SOT_SMD:SOT-23" (at 256.54 53.34 0) (effects (font (size 1.27 1.27)) (hide yes)))
  (property "Datasheet" "" (at 256.54 53.34 0) (effects (font (size 1.27 1.27)) (hide yes)))
  (property "Description" "" (at 256.54 53.34 0) (effects (font (size 1.27 1.27)) (hide yes)))
  (property "LCSC" "C7502686" (at 256.54 53.34 0) (effects (font (size 1.27 1.27)) (hide yes)))
  (property "MPN" "BAS70" (at 256.54 53.34 0) (effects (font (size 1.27 1.27)) (hide yes)))
  (property "Assembly" "JLCPCB" (at 256.54 53.34 0) (effects (font (size 1.27 1.27)) (hide yes)))
  (property "Sim" "Dcl4" (at 252.73 58.42 0) (effects (font (size 1.27 1.27)) (justify left)))
  (pin "3")
  (pin "1"))
 (wire
  (pts (xy 276.86 54.61) (xy 276.86 52.07))
  (stroke (width 0) (type default)))
 (label "xs2"
  (at 276.86 52.07 90)
  (effects (font (size 1.27 1.27)) (justify left bottom)))
 (wire
  (pts (xy 276.86 62.23) (xy 276.86 72.39))
  (stroke (width 0) (type default)))
 (global_label "lo2"
  (shape bidirectional)
  (at 276.86 72.39 270)
  (fields_autoplaced yes)
  (effects (font (size 1.27 1.27)) (justify right))
  (property "Intersheetrefs" "${INTERSHEET_REFS}" (at 276.86 72.39 0) (effects (font (size 1.27 1.27)) (justify right) (hide yes))))
 (symbol
  (lib_id "Device:C")
  (at 276.86 58.42 0)
  (unit 1)
  (exclude_from_sim no)
  (in_bom yes)
  (on_board yes)
  (dnp no)
  (property "Reference" "C604" (at 279.4 57.15 0) (effects (font (size 1.27 1.27)) (justify left)))
  (property "Value" "68pF" (at 279.4 59.69 0) (effects (font (size 1.27 1.27)) (justify left)))
  (property "Footprint" "Capacitor_SMD:C_0603_1608Metric" (at 276.86 58.42 0) (effects (font (size 1.27 1.27)) (hide yes)))
  (property "Datasheet" "" (at 276.86 58.42 0) (effects (font (size 1.27 1.27)) (hide yes)))
  (property "Description" "" (at 276.86 58.42 0) (effects (font (size 1.27 1.27)) (hide yes)))
  (property "LCSC" "C28262" (at 276.86 58.42 0) (effects (font (size 1.27 1.27)) (hide yes)))
  (property "MPN" "CL10C680JB8NNNC" (at 276.86 58.42 0) (effects (font (size 1.27 1.27)) (hide yes)))
  (property "Assembly" "JLCPCB" (at 276.86 58.42 0) (effects (font (size 1.27 1.27)) (hide yes)))
  (property "Sim" "Cd2" (at 279.4 62.23 0) (effects (font (size 1.27 1.27)) (justify left)))
  (pin "1")
  (pin "2"))
 (wire
  (pts (xy 294.64 62.23) (xy 294.64 52.07))
  (stroke (width 0) (type default)))
 (global_label "lo2"
  (shape bidirectional)
  (at 294.64 52.07 90)
  (fields_autoplaced yes)
  (effects (font (size 1.27 1.27)) (justify left))
  (property "Intersheetrefs" "${INTERSHEET_REFS}" (at 294.64 52.07 0) (effects (font (size 1.27 1.27)) (justify left) (hide yes))))
 (wire
  (pts (xy 294.64 69.85) (xy 294.64 72.39))
  (stroke (width 0) (type default)))
 (symbol
  (lib_id "power:GND")
  (at 294.64 72.39 0)
  (unit 1)
  (exclude_from_sim no)
  (in_bom yes)
  (on_board yes)
  (dnp no)
  (property "Reference" "#PWR06009" (at 294.64 76.454 0) (effects (font (size 1.27 1.27)) (hide yes)))
  (property "Value" "GND" (at 294.64 76.454 0) (effects (font (size 1.27 1.27)) (hide yes)))
  (property "Footprint" "" (at 294.64 76.454 0) (effects (font (size 1.27 1.27)) (hide yes)))
  (property "Datasheet" "" (at 294.64 76.454 0) (effects (font (size 1.27 1.27)) (hide yes)))
  (property "Description" "" (at 294.64 76.454 0) (effects (font (size 1.27 1.27)) (hide yes)))
  (pin "1"))
 (symbol
  (lib_id "Device:C")
  (at 294.64 66.04 0)
  (unit 1)
  (exclude_from_sim no)
  (in_bom yes)
  (on_board yes)
  (dnp no)
  (property "Reference" "C605" (at 297.18 64.77 0) (effects (font (size 1.27 1.27)) (justify left)))
  (property "Value" "33pF" (at 297.18 67.31 0) (effects (font (size 1.27 1.27)) (justify left)))
  (property "Footprint" "Capacitor_SMD:C_0603_1608Metric" (at 294.64 66.04 0) (effects (font (size 1.27 1.27)) (hide yes)))
  (property "Datasheet" "" (at 294.64 66.04 0) (effects (font (size 1.27 1.27)) (hide yes)))
  (property "Description" "" (at 294.64 66.04 0) (effects (font (size 1.27 1.27)) (hide yes)))
  (property "LCSC" "C1663" (at 294.64 66.04 0) (effects (font (size 1.27 1.27)) (hide yes)))
  (property "MPN" "CL10C330JB8NNNC" (at 294.64 66.04 0) (effects (font (size 1.27 1.27)) (hide yes)))
  (property "Assembly" "JLCPCB" (at 294.64 66.04 0) (effects (font (size 1.27 1.27)) (hide yes)))
  (property "Sim" "Cl2" (at 297.18 69.85 0) (effects (font (size 1.27 1.27)) (justify left)))
  (pin "1")
  (pin "2"))
 (embedded_fonts no))
